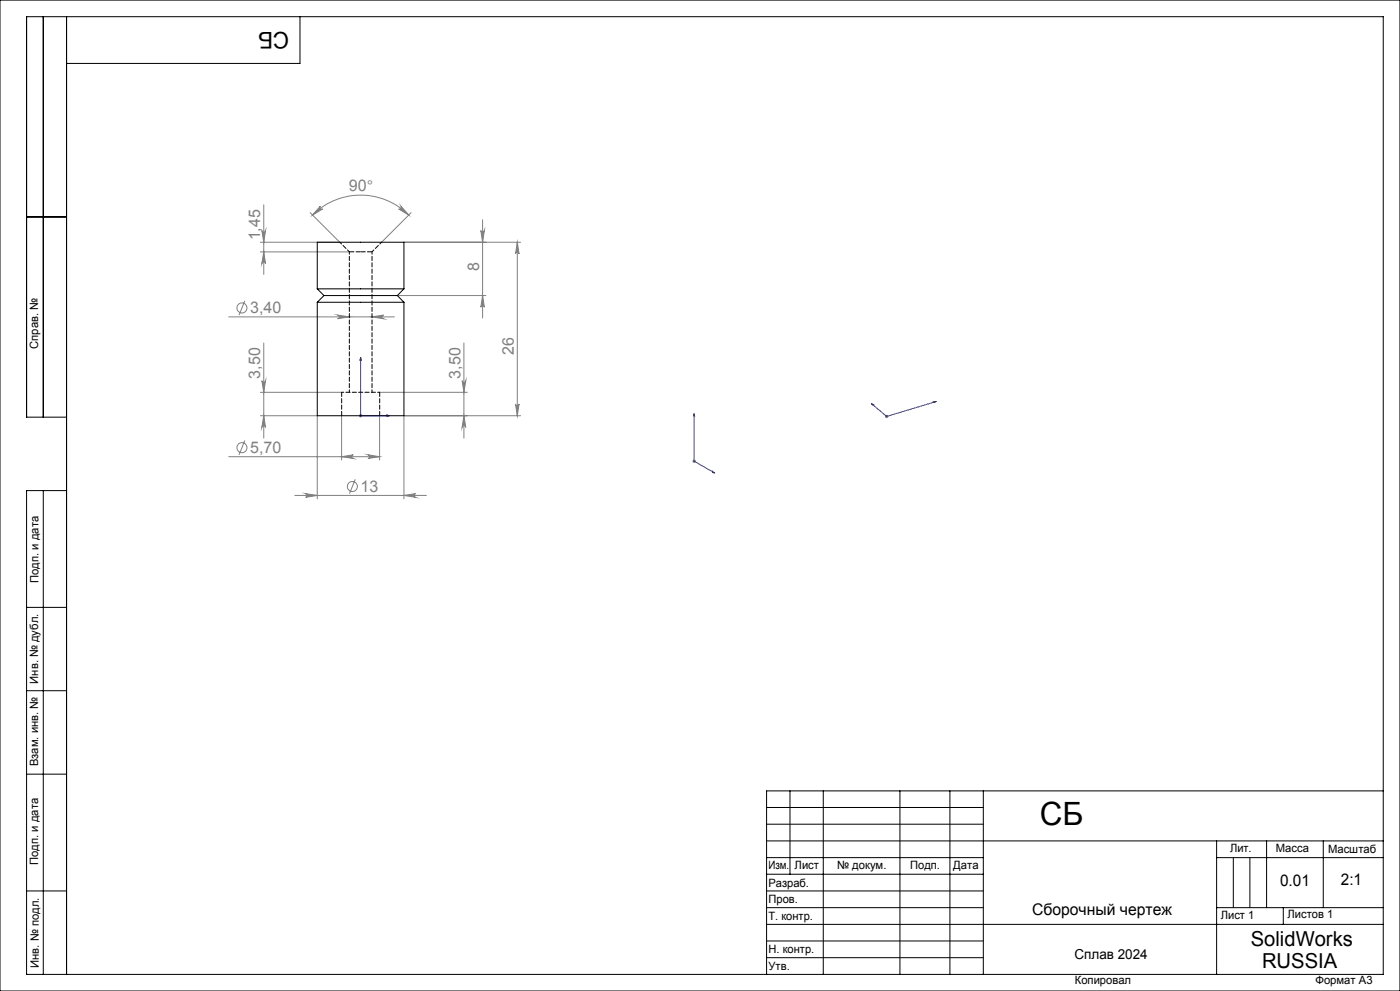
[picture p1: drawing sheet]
<svg xmlns="http://www.w3.org/2000/svg" width="420mm" height="297mm" viewBox="0 0 420 297" stroke-linecap="round" stroke-linejoin="round" font-family="sans-serif">
<g fill="none" stroke="#808080" stroke-width=".3">
<path d="M78.1 75.5h26.7M78.6 69.1a.55 .55 0 0 0 .5 .5 .55 .55 0 0 0 .6-.5l-.6 3.5zM79.1 75.5l.6 3.5a.55 .55 0 0 0-.6-.5 .55 .55 0 0 0-.5 .5zM79.1 61.4v20.8M93.1 63.7l8.8 8.9h-23.8M93.8 64.4a20.4 20.4 0 0 1 28.8 0M96.1 61.8a.54 .54 0 0 0 0 .8 .54 .54 0 0 0 .7 0l-3 1.8zM120.3 61.8l2.3 2.6-3-1.8a.54 .54 0 0 0 .7-.1 .54 .54 0 0 0 0-.7zM121.2 72.6h35M123.3 63.7l-8.8 8.9M144.3 69.1a.53 .53 0 0 0 .5 .5 .53 .53 0 0 0 .5-.5l-.5 3.5zM144.8 65.9v29.4"/>
<path d="M155.2 72.6l.5 3.5a.53 .53 0 0 0-.5-.5 .53 .53 0 0 0-.5 .5zM155.2 72.6v52M68.6 95h49.7M73.4 90.1l-1.7 4.3M101.3 94.4l3.5 .6-3.5 .5a.55 .55 0 0 0 .5-.5 .55 .55 0 0 0-.5-.6zM111.6 95l3.5-.6a.55 .55 0 0 0-.5 .6 .55 .55 0 0 0 .5 .5zM119.2 88.6h26.6M144.8 88.6l.5 3.5a.53 .53 0 0 0-.5-.5 .53 .53 0 0 0-.5 .5zM78.1 117.6h24.4M78.6 114.1a.55 .55 0 0 0 .5 .5 .55 .55 0 0 0 .6-.5l-.6 3.5zM79.1 102.8v28.5M113.9 117.6h26.3"/>
<path d="M138.6 114.1a.55 .55 0 0 0 .6 .5 .55 .55 0 0 0 .5-.5l-.5 3.5zM139.2 102.8v28.5M68.6 136.9h45.3M73.4 132l-1.7 4.3M78.1 124.6h17.1v24.9M79.1 124.6l.6 3.5a.55 .55 0 0 0-.6-.5 .55 .55 0 0 0-.5 .5zM102.5 124.6v13.3M102.5 136.9l3.5-.6a.55 .55 0 0 0-.5 .6 .55 .55 0 0 0 .5 .5zM107.7 124.6h1M107.8 124.2l.7 .8M108.2 124.1v1M108.5 124.2l-.7 .8"/>
<path d="M110.4 136.3l3.5 .6-3.5 .5a.55 .55 0 0 0 .5-.5 .55 .55 0 0 0-.5-.6zM113.9 124.6v13.3M139.2 124.6l.5 3.5a.55 .55 0 0 0-.5-.5 .55 .55 0 0 0-.6 .5zM154.7 121.1a.53 .53 0 0 0 .5 .5 .53 .53 0 0 0 .5-.5l-.5 3.5zM156.2 124.6h-35v24.9M207.8 138.2h.9M207.9 137.9l.7 .7M208.2 137.7v1M208.6 137.9l-.7 .7M265.5 124.8h1M265.6 124.5l.7 .7M266 124.3v1"/>
<path d="M266.3 124.5l-.7 .7M88.4 148.5h39.5M91.7 148l3.5 .5-3.5 .5a.55 .55 0 0 0 .5-.5 .55 .55 0 0 0-.5-.5zM106.6 143.6l-1.8 4.4M121.2 148.5l3.5-.5a.55 .55 0 0 0-.5 .5 .55 .55 0 0 0 .5 .5z"/>
<circle cx="72.6" cy="92.3" r="1.51"/>
<circle cx="72.6" cy="134.2" r="1.51"/>
<circle cx="105.7" cy="145.8" r="1.51"/>
</g>
<path d="M108.2 107.1l.2 .9h-.4zM108.2 107.1v17.5h8.7M116.1 124.4l.8 .2-.8 .2zM208.2 124l.2 .7-.3-.1zM208.2 124v14.2l6.2 3.6M261.4 120.9l.6 .3-.3 .2zM280 120.4l.9-.1-.7 .3zM280.9 120.3l-14.9 4.5-4.6-3.9M213.8 141.2l.6 .6-.6-.2z" fill="none" stroke="#00f" stroke-width=".3"/>
<g fill="none" stroke="#000" stroke-width=".3">
<path d="M0 0h420v297h-420zM13 5v120M20 5v287M90 5v14h-70M8 65h12M20 125h-12v-120h407v287h-407v-145h12M13 147v145M8 182h12M8 207h12M8 232h12M237 237v25M247 237v55"/>
<path d="M270 237v55M285 237v55M295 237v55M415 237h-185v55M230 257h65M230 242h65M230 247h65M230 252h185M365 252v40M365 257h50M370 257v15M375 257v15"/>
<path d="M380 252v20M397 252v20M8 267h12M230 262h65M230 267h65M230 272h65M230 277h185M365 272h50M385 272v5M230 282h65M230 287h65"/>
</g>
<g fill="#00f">
<path d="M116.1 124.4l.8 .2-.8 .2zM108.2 107.1l.2 .9h-.4z"/>
<path d="M213.8 141.2l.6 .6-.6-.2zM208.2 124l.2 .7-.3-.1zM261.4 120.9l.3 .5 .3-.2zM280 120.4l.2 .2 .7-.3z"/>
</g>
<g fill="#808080">
<path d="M120.3 61.8l2.3 2.6-3-1.8a.54 .54 0 0 0 .7-.1 .54 .54 0 0 0 0-.7zM96.1 61.8a.54 .54 0 0 0 0 .8 .54 .54 0 0 0 .7 0l-3 1.8z"/>
<path d="M155.2 72.6l.5 3.5a.53 .53 0 0 0-.5-.5 .53 .53 0 0 0-.5 .5zM154.7 121.1a.53 .53 0 0 0 .5 .5 .53 .53 0 0 0 .5-.5l-.5 3.5zM144.3 69.1a.53 .53 0 0 0 .5 .5 .53 .53 0 0 0 .5-.5l-.5 3.5zM144.8 88.6l.5 3.5a.53 .53 0 0 0-.5-.5 .53 .53 0 0 0-.5 .5zM78.6 69.1a.55 .55 0 0 0 .5 .5 .55 .55 0 0 0 .6-.5l-.6 3.5zM79.1 75.5l.6 3.5a.55 .55 0 0 0-.6-.5 .55 .55 0 0 0-.5 .5zM138.6 114.1a.55 .55 0 0 0 .6 .5 .55 .55 0 0 0 .5-.5l-.5 3.5zM139.2 124.6l.5 3.5a.55 .55 0 0 0-.5-.5 .55 .55 0 0 0-.6 .5zM78.6 114.1a.55 .55 0 0 0 .5 .5 .55 .55 0 0 0 .6-.5l-.6 3.5zM79.1 124.6l.6 3.5a.55 .55 0 0 0-.6-.5 .55 .55 0 0 0-.5 .5z"/>
<path d="M91.7 148l3.5 .5-3.5 .5a.55 .55 0 0 0 .5-.5 .55 .55 0 0 0-.5-.5zM121.2 148.5l3.5-.5a.55 .55 0 0 0-.5 .5 .55 .55 0 0 0 .5 .5zM102.5 136.9l3.5-.6a.55 .55 0 0 0-.5 .6 .55 .55 0 0 0 .5 .5zM110.4 136.3l3.5 .6-3.5 .5a.55 .55 0 0 0 .5-.5 .55 .55 0 0 0-.5-.6zM101.3 94.4l3.5 .6-3.5 .5a.55 .55 0 0 0 .5-.5 .55 .55 0 0 0-.5-.6zM111.6 95l3.5-.6a.55 .55 0 0 0-.5 .6 .55 .55 0 0 0 .5 .5z"/>
</g>
<path d="M95.2 90.6h26M95.2 90.6v34h26v-34M95.2 86.6h26M95.2 86.6v-14h26v14M95.2 86.6l2 2M97.2 88.6h22M97.2 88.6l-2 2M119.2 88.6l2 2M121.2 86.6l-2 2" fill="none" stroke="#000" stroke-width=".3"/>
<path d="M104.8 75.5h3.4M108.2 75.5h3.4" fill="none" stroke="#000" stroke-width=".3" stroke-dasharray="1.3 .6" stroke-dashoffset="-.1"/>
<path d="M113.9 117.6h-11.4" fill="none" stroke="#000" stroke-width=".3" stroke-dasharray="1.3 .6" stroke-dashoffset=".7"/>
<path d="M101.9 72.6l2.9 2.9M104.8 75.5v42.1M111.6 75.5l2.9-2.9M111.6 117.6v-42.1" fill="none" stroke="#000" stroke-width=".3" stroke-dasharray="1.3 .6" stroke-dashoffset=".5"/>
<path d="M102.5 117.6v7M113.9 124.6v-7" fill="none" stroke="#000" stroke-width=".3" stroke-dasharray="1.3 .6"/>
<text font-size="9.6" x="311.9" y="247.3">СБ</text>
<text font-size="6.9" x="86.8" y="9.5" transform="rotate(-180 86.8 9.5)">СБ</text>
<g font-size="6.2">
<text x="375.2" y="283.5">SolidWorks</text>
<text x="378.6" y="290">RUSSIA</text>
</g>
<g font-size="4.8" fill="#808080">
<text x="104.7" y="57.4">90°</text>
<text x="78.1" y="72.1" transform="rotate(-90 78.1 72.1)">1,45</text>
<text x="143.7" y="81.3" transform="rotate(-90 143.7 81.3)">8</text>
<text x="75.1" y="93.9">3,40</text>
<text x="154.1" y="106.4" transform="rotate(-90 154.1 106.4)">26</text>
<text x="78.1" y="113.5" transform="rotate(-90 78.1 113.5)">3,50</text>
<text x="138.1" y="113.5" transform="rotate(-90 138.1 113.5)">3,50</text>
<text x="75.1" y="135.8">5,70</text>
<text x="108.2" y="147.4">13</text>
</g>
<g font-size="4.8">
<text x="384" y="265.6">0.01</text>
<text x="402.3" y="265.3">2:1</text>
<text x="309.6" y="274.1">Сборочный чертеж</text>
</g>
<text font-size="4.1" x="322.4" y="287.3">Сплав 2024</text>
<g font-size="3.4">
<text x="11.5" y="104.5" transform="rotate(-90 11.5 104.5)">Справ. №</text>
<text x="11.6" y="174.7" transform="rotate(-90 11.6 174.7)">Подп. и дата</text>
<text x="11.4" y="204.9" transform="rotate(-90 11.4 204.9)">Инв. № дубл.</text>
<text x="11.4" y="229.6" transform="rotate(-90 11.4 229.6)">Взам. инв. №</text>
<text x="369" y="255.5">Лит.</text>
<text x="382.8" y="255.5">Масса</text>
<text x="398.4" y="255.6">Масштаб</text>
<text x="11.4" y="259.2" transform="rotate(-90 11.4 259.2)">Подп. и дата</text>
<text x="230.5" y="260.5">Изм.</text>
<text x="238.4" y="260.4">Лист</text>
<text x="251.1" y="260.4">№ докум.</text>
<text x="273" y="260.4">Подп.</text>
<text x="286" y="260.4">Дата</text>
<text x="230.5" y="265.7">Разраб.</text>
<text x="230.5" y="275.7">Т. контр.</text>
<text x="230.6" y="270.7">Пров.</text>
<text x="366.2" y="275.3">Лист 1</text>
<text x="386.3" y="275.2">Листов 1</text>
<text x="230.6" y="285.7">Н. контр.</text>
<text x="11.6" y="290" transform="rotate(-90 11.6 290)">Инв. № подл.</text>
<text x="230.6" y="290.7">Утв.</text>
<text x="322.5" y="295">Копировал</text>
<text x="394.6" y="295">Формат А3</text>
</g>
</svg>
